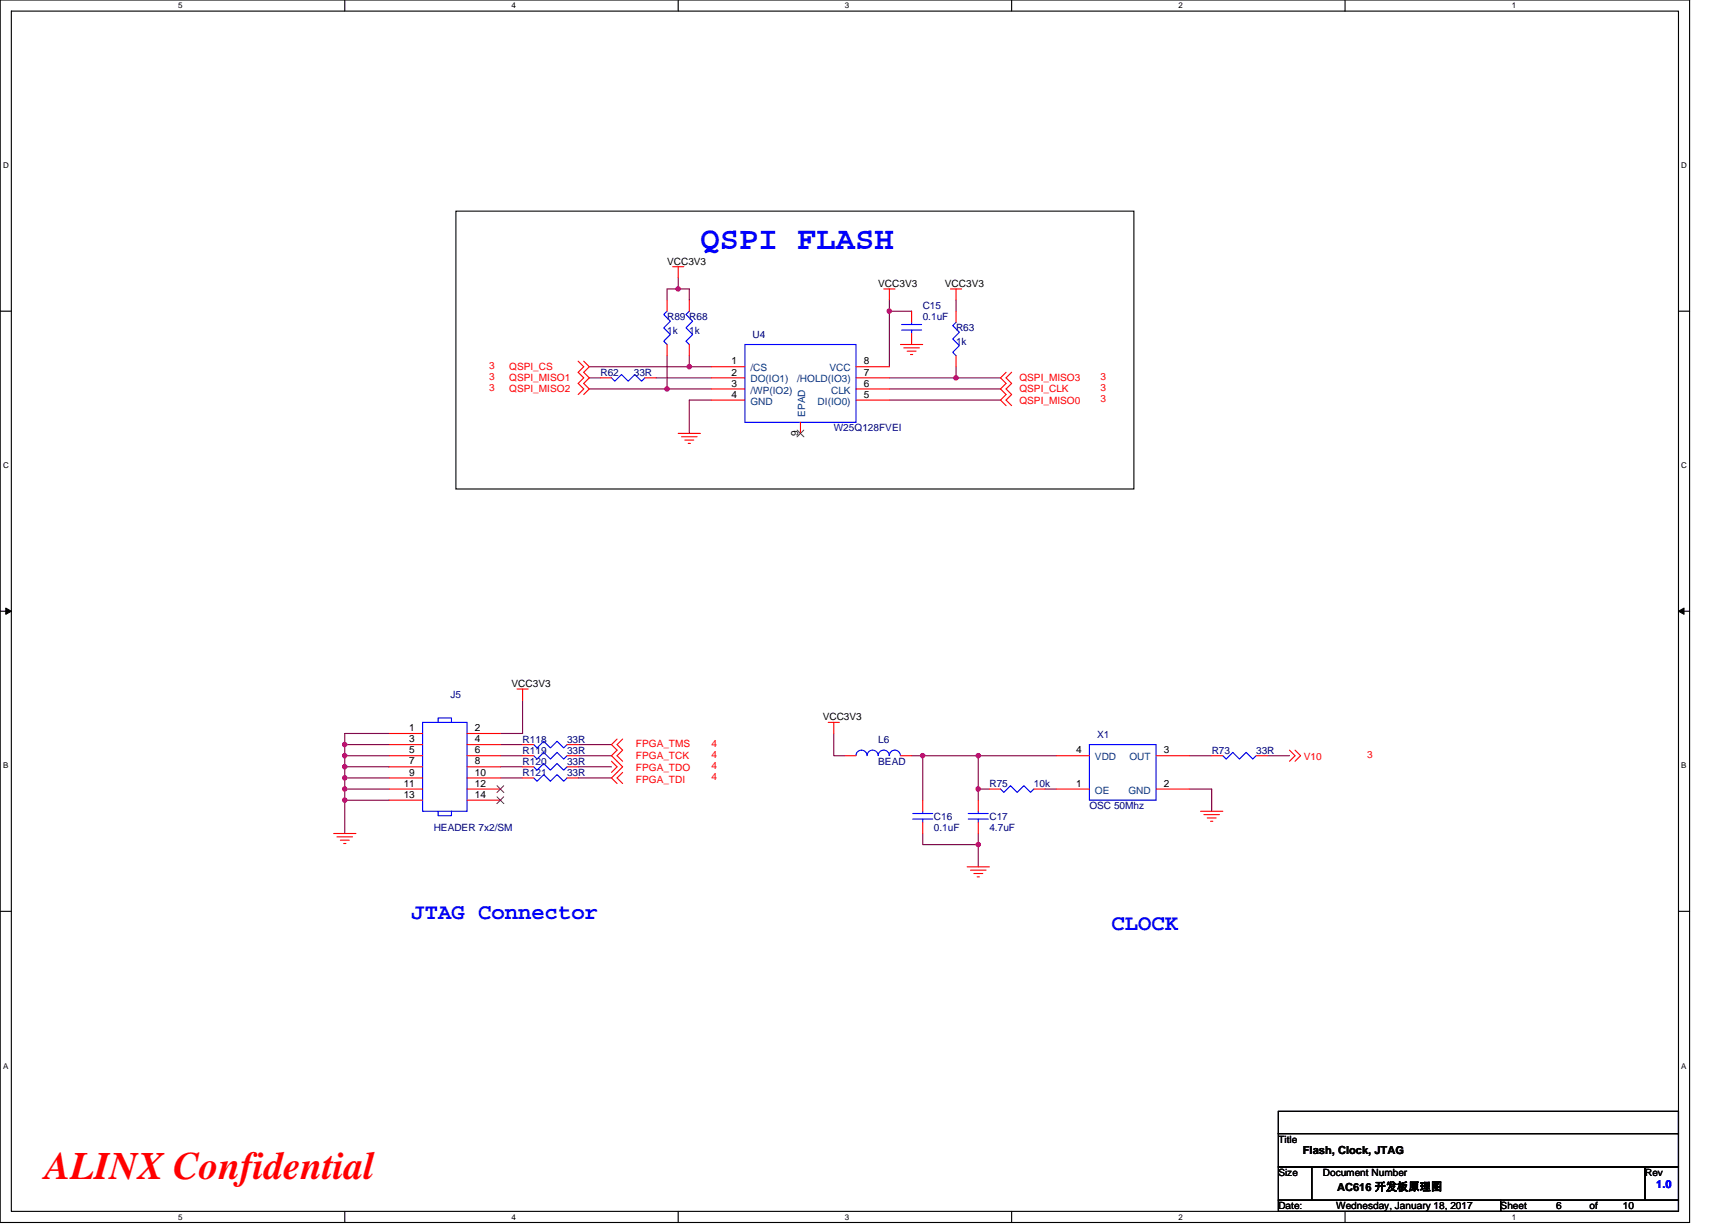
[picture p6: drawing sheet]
<svg xmlns="http://www.w3.org/2000/svg" width="297mm" height="210mm" viewBox="0 0 297 210" stroke-linecap="round" stroke-linejoin="round" font-family="sans-serif">
<path d="M0 0h289.6v209.5h-289.6zM1.9 1.9h285.8v205.7h-285.8z" fill="none" stroke="#000" stroke-width=".19"/>
<g fill="#fff">
<path d="M30.5 .2h.8v1.5h-.8z"/>
<path d="M30.5 207.8h.8v1.6h-.8z"/>
</g>
<path d="M59.1 0v1.9M59.1 207.6v1.9" fill="none" stroke="#000" stroke-width=".19"/>
<g fill="#fff">
<path d="M87.7 .2h.7v1.5h-.7z"/>
<path d="M87.7 207.8h.7v1.6h-.7z"/>
</g>
<path d="M116.2 0v1.9M116.2 207.6v1.9" fill="none" stroke="#000" stroke-width=".19"/>
<g fill="#fff">
<path d="M144.8 .2h.8v1.5h-.8z"/>
<path d="M144.8 207.8h.8v1.6h-.8z"/>
</g>
<path d="M173.4 0v1.9M173.4 207.6v1.9" fill="none" stroke="#000" stroke-width=".19"/>
<g fill="#fff">
<path d="M202 .2h.7v1.5h-.7z"/>
<path d="M202 207.8h.7v1.6h-.7z"/>
</g>
<path d="M230.5 0v1.9M230.5 207.6v1.9" fill="none" stroke="#000" stroke-width=".19"/>
<g fill="#fff">
<path d="M259.1 .2h.8v1.5h-.8z"/>
<path d="M259.1 207.8h.8v1.6h-.8z"/>
<path d="M.5 27.6h1v1.5h-1z"/>
<path d="M288.2 27.6h1v1.5h-1z"/>
<path d="M.5 79.1h1v1.5h-1z"/>
<path d="M288.2 79.1h1v1.5h-1z"/>
</g>
<path d="M0 53.3h1.9M287.7 53.3h1.9" fill="none" stroke="#000" stroke-width=".19"/>
<g fill="#fff">
<path d="M.5 130.5h.9v1.5h-.9z"/>
<path d="M288.2 130.5h.9v1.5h-.9z"/>
</g>
<path d="M0 104.8h1.9M287.7 104.8h1.9" fill="none" stroke="#000" stroke-width=".19"/>
<path d="M1 104.2l.9 .6-.9 .5zM287.7 104.8l.9-.6v1.1z" fill="#000" stroke="#000" stroke-width=".17"/>
<g fill="#fff">
<path d="M.5 181.9h.9v1.6h-.9z"/>
<path d="M288.2 181.9h.9v1.6h-.9z"/>
</g>
<path d="M78.1 36.2h116.2v47.6h-116.2zM0 156.2h1.9M287.7 156.2h1.9M219.1 190.5h68.6v3.8h-68.6zM219.1 194.3h68.6v5.7h-68.6zM219.1 200h5.7v5.7h-5.7zM219.1 205.7h38.1v1.9h-38.1zM224.8 200h57.2v5.7h-57.2zM257.2 205.7h30.5v1.9h-30.5zM282 200h5.7v5.7h-5.7z" fill="none" stroke="#000" stroke-width=".19"/>
<g fill="none" stroke="#800040" stroke-width=".19">
<path d="M116.2 49.5h1.9v1.9M116.2 47.6v1.9M116.2 49.5h-1.9v1.9M152.4 53.3v9.6M152.4 51.4v1.9h3.8M163.9 51.4v1.9M101 66.7h13.3M101 64.8h1.9M101 62.9h17.1M112.4 64.8h9.6M114.3 61v5.7M114.3 66.7h7.7"/>
<path d="M118.1 62.9h3.9M118.1 61v1.9M122 68.6h-3.9v5.7M152.4 64.8h11.5M152.4 66.7h19.1M152.4 68.6h19.1M163.9 62.9v1.9M163.9 64.8h7.6M59.1 127.6v1.9M59.1 137.2v5.7M59.1 133.3v2M59.1 131.4v1.9"/>
<path d="M59.1 129.5v1.9M59.1 137.2h7.6M59.1 135.3h7.6M59.1 133.3h7.6M59.1 131.4h7.6M59.1 129.5h7.6M59.1 127.6h7.6M59.1 135.3v1.9M66.7 125.7h-7.6v1.9M85.8 127.6h3.8M85.8 129.5h3.8M85.8 131.4h3.8"/>
<path d="M85.8 133.3h3.8M89.6 120v5.7h-3.8M99.1 131.4h5.7M99.1 129.5h5.7M99.1 127.6h5.7M99.1 133.3h5.7M142.9 125.7v3.8h1.9M156.2 129.5h2M158.2 129.5v7.7M158.2 129.5h9.5M167.7 129.5h13.3M167.7 129.5v5.8h1.9"/>
<path d="M167.7 135.3v1.9M179.1 135.3h1.9M203.9 129.5h3.8M203.9 135.3h3.8v3.8M217.2 129.5h3.8M158.2 142.9v1.9h9.5M167.7 144.8v3.8M167.7 142.9v1.9"/>
</g>
<g fill="#f0f" stroke="#f0f" stroke-width=".19">
<circle cx="59.1" cy="137.1" r=".38"/>
<circle cx="59.1" cy="133.3" r=".38"/>
<circle cx="59.1" cy="131.4" r=".38"/>
<circle cx="59.1" cy="129.5" r=".38"/>
<circle cx="59.1" cy="127.6" r=".38"/>
<circle cx="59.1" cy="135.2" r=".38"/>
<circle cx="167.7" cy="129.5" r=".38"/>
<circle cx="167.7" cy="135.2" r=".38"/>
<circle cx="158.1" cy="129.5" r=".38"/>
<circle cx="167.7" cy="144.8" r=".38"/>
<circle cx="114.3" cy="66.7" r=".38"/>
<circle cx="163.9" cy="64.8" r=".38"/>
<circle cx="152.4" cy="53.3" r=".38"/>
<circle cx="118.1" cy="62.9" r=".38"/>
<circle cx="116.2" cy="49.5" r=".38"/>
</g>
<g fill="none" stroke="#f00" stroke-width=".19">
<path d="M114.3 59.1v1.9M114.3 51.4v1.9M115.3 45.7h1.9M116.2 45.7v1.9M118.1 59.1v1.9M118.1 51.4v1.9M151.5 49.5h1.9M152.4 49.5v1.9M154.3 59.1h3.9M154.9 59.6h2.7M156.2 53.3v1.9M156.2 57.1v2"/>
<path d="M162.9 49.5h1.9M163.9 49.5v1.9M163.9 53.3v1.9M99.1 61.9l1 1-1 .9 1 1-1 .9 1 1-1 .9M100.1 61.9l.9 1-.9 .9 .9 1-.9 .9 .9 1-.9 .9M102.9 64.8h1.9M110.5 64.8h1.9M116.2 74.3h3.9M116.8 74.9h2.7M117.4 75.4h1.5M118 76h.3M122 62.9h5.7"/>
<path d="M122 64.8h5.7M122 66.7h5.7M122 68.6h5.7M137.2 72.4v1.9M146.7 68.6h5.7M146.7 66.7h5.7M146.7 64.8h5.7M146.7 62.9h5.7M155.5 60.2h1.5M156.1 60.8h.3M163.9 61v1.9M172.4 63.8l-.9 1 .9 .9-.9 1 .9 .9-.9 1 .9 .9"/>
<path d="M173.4 63.8l-1 1 1 .9-1 1 1 .9-1 1 1 .9M88.6 118.1h1.9M89.6 118.1v1.9M66.7 125.7h5.7M66.7 127.6h5.7M66.7 129.5h5.7M66.7 131.4h5.7M66.7 133.3h5.7M66.7 135.3h5.7M66.7 137.2h5.7M80 125.7h5.8M80 127.6h5.8"/>
<path d="M80 129.5h5.8M80 131.4h5.8M80 133.3h5.8M80 135.3h5.8M80 137.2h5.8M89.6 133.3h1.9M89.6 127.6h1.9M89.6 129.5h1.9M89.6 131.4h1.9M97.2 133.3h1.9M97.2 127.6h1.9M97.2 129.5h1.9"/>
<path d="M97.2 131.4h1.9M104.8 130.5l1 .9-1 1M105.8 126.7l-1 .9 1 1-1 .9 1.9 1.9-1.9 1.9 1 1M106.7 126.7l-.9 .9 .9 1-.9 .9 .9 1M106.7 132.4l-.9 .9 .9 1M142 123.8h1.9M142.9 123.8v1.9M144.8 129.5h1.9M154.3 129.5h1.9M158.2 137.2v1.9M167.7 137.2v1.9M169.6 135.3h1.9"/>
<path d="M177.2 135.3h1.9M181 135.3h5.7M181 129.5h5.7M198.2 135.3h5.7M198.2 129.5h5.7M205.8 139.1h3.8M206.4 139.6h2.6M207.7 129.5h1.9M215.3 129.5h1.9M221 128.6l1 .9-1 1M222 128.6l.9 .9-.9 1M57.2 142.9h3.8"/>
<path d="M57.8 143.4h2.6M58.3 144h1.6M58.9 144.6h.4M158.2 141v1.9M165.8 148.6h3.8M166.3 149.2h2.7M166.9 149.7h1.5M167.5 150.3h.4M167.7 141v1.9M206.9 140.2h1.5M207.5 140.8h.4"/>
</g>
<g fill="none" stroke="#00f" stroke-width=".19">
<path d="M114.3 53.3l-.5 .6 1.1 1.2-1.1 1.1 1.1 1.1-1.1 1.2 .5 .6M118.1 53.3l-.5 .6 1.1 1.2-1.1 1.1 1.1 1.1-1.1 1.2 .5 .6M127.7 59.1h19v13.3h-19zM154.5 56.6h3.5M154.5 55.6h3.5M156.2 55.2v.4M156.2 56.6v.6M163.9 55.2l-.6 .6 1.1 1.2-1.1 1.1 1.1 1.1-1.1 1.2 .6 .6M104.8 64.8l.6 .5 1.1-1.1 1.2 1.1 1.1-1.1 1.2 1.1 .5-.5M72.4 123.8h7.6v15.3h-7.6zM75.1 139.1v.7h2.3v-.7M75.1 123.8v-.7h2.3v.7"/>
<path d="M91.5 133.3l.6 .6 1.1-1.1 1.1 1.1 1.2-1.1 1.1 1.1 .6-.6M91.5 127.6l.6 .6 1.1-1.1 1.1 1.1 1.2-1.1 1.1 1.1 .6-.6M91.5 129.5l.6 .6 1.1-1.1 1.1 1.1 1.2-1.1 1.1 1.1 .6-.6M91.5 131.4l.6 .6 1.1-1.1 1.1 1.1 1.2-1.1 1.1 1.1 .6-.6M146.7 129.5a.94 .94 0 0 1 1-.9 .94 .94 0 0 1 .9 .9M148.6 129.5a.94 .94 0 0 1 1-.9 .94 .94 0 0 1 .9 .9 .95 .95 0 0 1 1-.9 .95 .95 0 0 1 .9 .9 .95 .95 0 0 1 1-.9 .95 .95 0 0 1 .9 .9M156.4 139.4h3.5M158.2 139.1v.3M166 139.4h3.4M167.7 139.1v.3M171.5 135.3l.6 .5 1.1-1.1 1.1 1.1 1.2-1.1 1.1 1.1 .6-.5M186.7 127.6h11.5v9.6h-11.5z"/>
<path d="M209.6 129.5l.6 .6 1.1-1.1 1.1 1.1 1.2-1.1 1.1 1.1 .6-.6M156.4 140.4h3.5M158.2 140.4v.6M166 140.4h3.4M167.7 140.4v.6"/>
</g>
<path d="M136.6 73.7l1.2 1.2M137.8 73.7l-1.2 1.2M85.2 134.7l1.2 1.1M85.2 136.6l1.2 1.2M86.3 134.7l-1.1 1.1M86.3 136.6l-1.1 1.2" fill="none" stroke="#804000" stroke-width=".17"/>
<text font-size="6.7" fill="#f00" x="7.7" y="202.2">ALINX Confidential</text>
<text font-size="5.5" fill="#00f" x="120.1" y="42.7">QSPI FLASH</text>
<g font-size="3.8" fill="#00f">
<text x="70.5" y="157.5">JTAG Connector</text>
<text x="190.5" y="159.4">CLOCK</text>
</g>
<g font-size="1.9">
<text x="223.3" y="197.8">Flash, Clock, JTAG</text>
<text x="229.2" y="204.1">AC616 开发板原理图</text>
</g>
<text font-size="1.9" fill="#00f" x="283.9" y="203.7">1.0</text>
<g font-size="1.7">
<text x="114.3" y="45.4">VCC3V3</text>
<text x="150.5" y="49.2">VCC3V3</text>
<text x="162" y="49.2">VCC3V3</text>
<text x="125.4" y="62.5">1</text>
<text x="125.4" y="64.4">2</text>
<text x="148.1" y="62.5">8</text>
<text x="148.1" y="64.4">7</text>
<text x="125.4" y="66.3">3</text>
<text x="125.4" y="68.2">4</text>
<text x="148.1" y="66.3">6</text>
<text x="148.1" y="68.2">5</text>
<text x="136.8" y="74.7" transform="rotate(-90 136.8 74.7)">9</text>
<text x="87.7" y="117.8">VCC3V3</text>
<text x="70.1" y="125.3">1</text>
<text x="81.4" y="125.3">2</text>
<text x="141" y="123.5">VCC3V3</text>
<text x="70.1" y="127.2">3</text>
<text x="70.1" y="129.1">5</text>
<text x="70.1" y="131">7</text>
<text x="81.4" y="127.2">4</text>
<text x="81.4" y="129.1">6</text>
<text x="81.4" y="131">8</text>
<text x="184.4" y="129.1">4</text>
<text x="199.5" y="129.1">3</text>
<text x="69.2" y="134.9">11</text>
<text x="69.2" y="136.8">13</text>
<text x="70.1" y="132.9">9</text>
<text x="81.4" y="132.9">10</text>
<text x="81.4" y="134.9">12</text>
<text x="81.4" y="136.8">14</text>
<text x="184.4" y="134.9">1</text>
<text x="199.5" y="134.9">2</text>
<text x="219.1" y="195.9">Title</text>
<text x="219.1" y="201.6">Size</text>
<text x="226.7" y="201.6">Document Number</text>
<text x="282" y="201.6">Rev</text>
<text x="219.1" y="207.3">Date:</text>
<text x="229" y="207.3">Wednesday, January 18, 2017</text>
<text x="257.2" y="207.3">Sheet</text>
<text x="266.7" y="207.3">6</text>
<text x="272.5" y="207.3">of</text>
<text x="278.2" y="207.3">10</text>
</g>
<g font-size="1.7" fill="#000080">
<text x="158.2" y="53">C15</text>
<text x="114.3" y="54.9">R89 R68</text>
<text x="114.3" y="57.2">1k</text>
<text x="118.1" y="57.2">1k</text>
<text x="129" y="57.9">U4</text>
<text x="158.2" y="54.9">0.1uF</text>
<text x="163.9" y="56.8">R63</text>
<text x="163.9" y="59.1">1k</text>
<text x="102.9" y="64.4">R62</text>
<text x="108.6" y="64.4">33R</text>
<text x="142.9" y="73.9">W25Q128FVEI</text>
<text x="77.2" y="119.7">J5</text>
<text x="89.6" y="127.3">R118</text>
<text x="89.6" y="129.2">R119</text>
<text x="89.6" y="131.1">R120</text>
<text x="97.2" y="127.3">33R</text>
<text x="97.2" y="129.2">33R</text>
<text x="97.2" y="131.1">33R</text>
<text x="150.5" y="127.3">L6</text>
<text x="150.5" y="131.1">BEAD</text>
<text x="188.1" y="126.5">X1</text>
<text x="207.7" y="129.2">R73</text>
<text x="215.3" y="129.2">33R</text>
<text x="89.6" y="133">R121</text>
<text x="97.2" y="133">33R</text>
<text x="169.6" y="134.9">R75</text>
<text x="177.2" y="134.9">10k</text>
<text x="74.3" y="142.5">HEADER 7x2/SM</text>
<text x="160.1" y="140.6">C16</text>
<text x="160.1" y="142.5">0.1uF</text>
<text x="169.6" y="140.6">C17</text>
<text x="169.6" y="142.5">4.7uF</text>
<text x="186.7" y="138.7">OSC 50Mhz</text>
</g>
<g font-size="1.7" fill="#f00">
<text x="83.9" y="65.2">3</text>
<text x="83.9" y="63.3">3</text>
<text x="87.3" y="65.4">QSPI_MISO1</text>
<text x="87.3" y="63.5">QSPI_CS</text>
<text x="174.7" y="65.4">QSPI_MISO3</text>
<text x="188.6" y="65.2">3</text>
<text x="83.9" y="67.1">3</text>
<text x="87.3" y="67.3">QSPI_MISO2</text>
<text x="174.7" y="69.2">QSPI_MISO0</text>
<text x="174.7" y="67.3">QSPI_CLK</text>
<text x="188.6" y="69">3</text>
<text x="188.6" y="67.1">3</text>
<text x="109" y="128">FPGA_TMS</text>
<text x="109" y="130.1">FPGA_TCK</text>
<text x="122" y="129.9">4</text>
<text x="122" y="131.8">4</text>
<text x="122" y="128">4</text>
<text x="223.5" y="130.3">V10</text>
<text x="234.4" y="129.9">3</text>
<text x="109" y="134.1">FPGA_TDI</text>
<text x="109" y="132.2">FPGA_TDO</text>
<text x="122" y="133.8">4</text>
</g>
<g font-size="1.7" fill="#004080">
<text x="128.6" y="63.6">/CS</text>
<text x="128.6" y="65.6">DO(IO1)</text>
<text x="136.6" y="65.6">/HOLD(IO3)</text>
<text x="142.2" y="63.6">VCC</text>
<text x="128.6" y="67.5">/WP(IO2)</text>
<text x="128.6" y="69.4">GND</text>
<text x="138" y="71.4" transform="rotate(-90 138 71.4)">EPAD</text>
<text x="140.1" y="69.4">DI(IO0)</text>
<text x="142.4" y="67.5">CLK</text>
<text x="187.7" y="130.3">VDD</text>
<text x="193.6" y="130.3">OUT</text>
<text x="187.7" y="136">OE</text>
<text x="193.4" y="136">GND</text>
</g>
<g font-size="1.4">
<text x="30.5" y="1.4">5</text>
<text x="87.7" y="1.4">4</text>
<text x="144.8" y="1.4">3</text>
<text x="202" y="1.4">2</text>
<text x="259.1" y="1.4">1</text>
<text x=".5" y="28.9">D</text>
<text x="288.2" y="28.9">D</text>
<text x=".5" y="80.3">C</text>
<text x="288.2" y="80.3">C</text>
<text x=".5" y="131.7">B</text>
<text x="288.2" y="131.7">B</text>
<text x=".5" y="183.2">A</text>
<text x="288.2" y="183.2">A</text>
<text x="30.5" y="209.1">5</text>
<text x="87.7" y="209.1">4</text>
<text x="144.8" y="209.1">3</text>
<text x="202" y="209.1">2</text>
<text x="259.1" y="209.1">1</text>
</g>
</svg>
